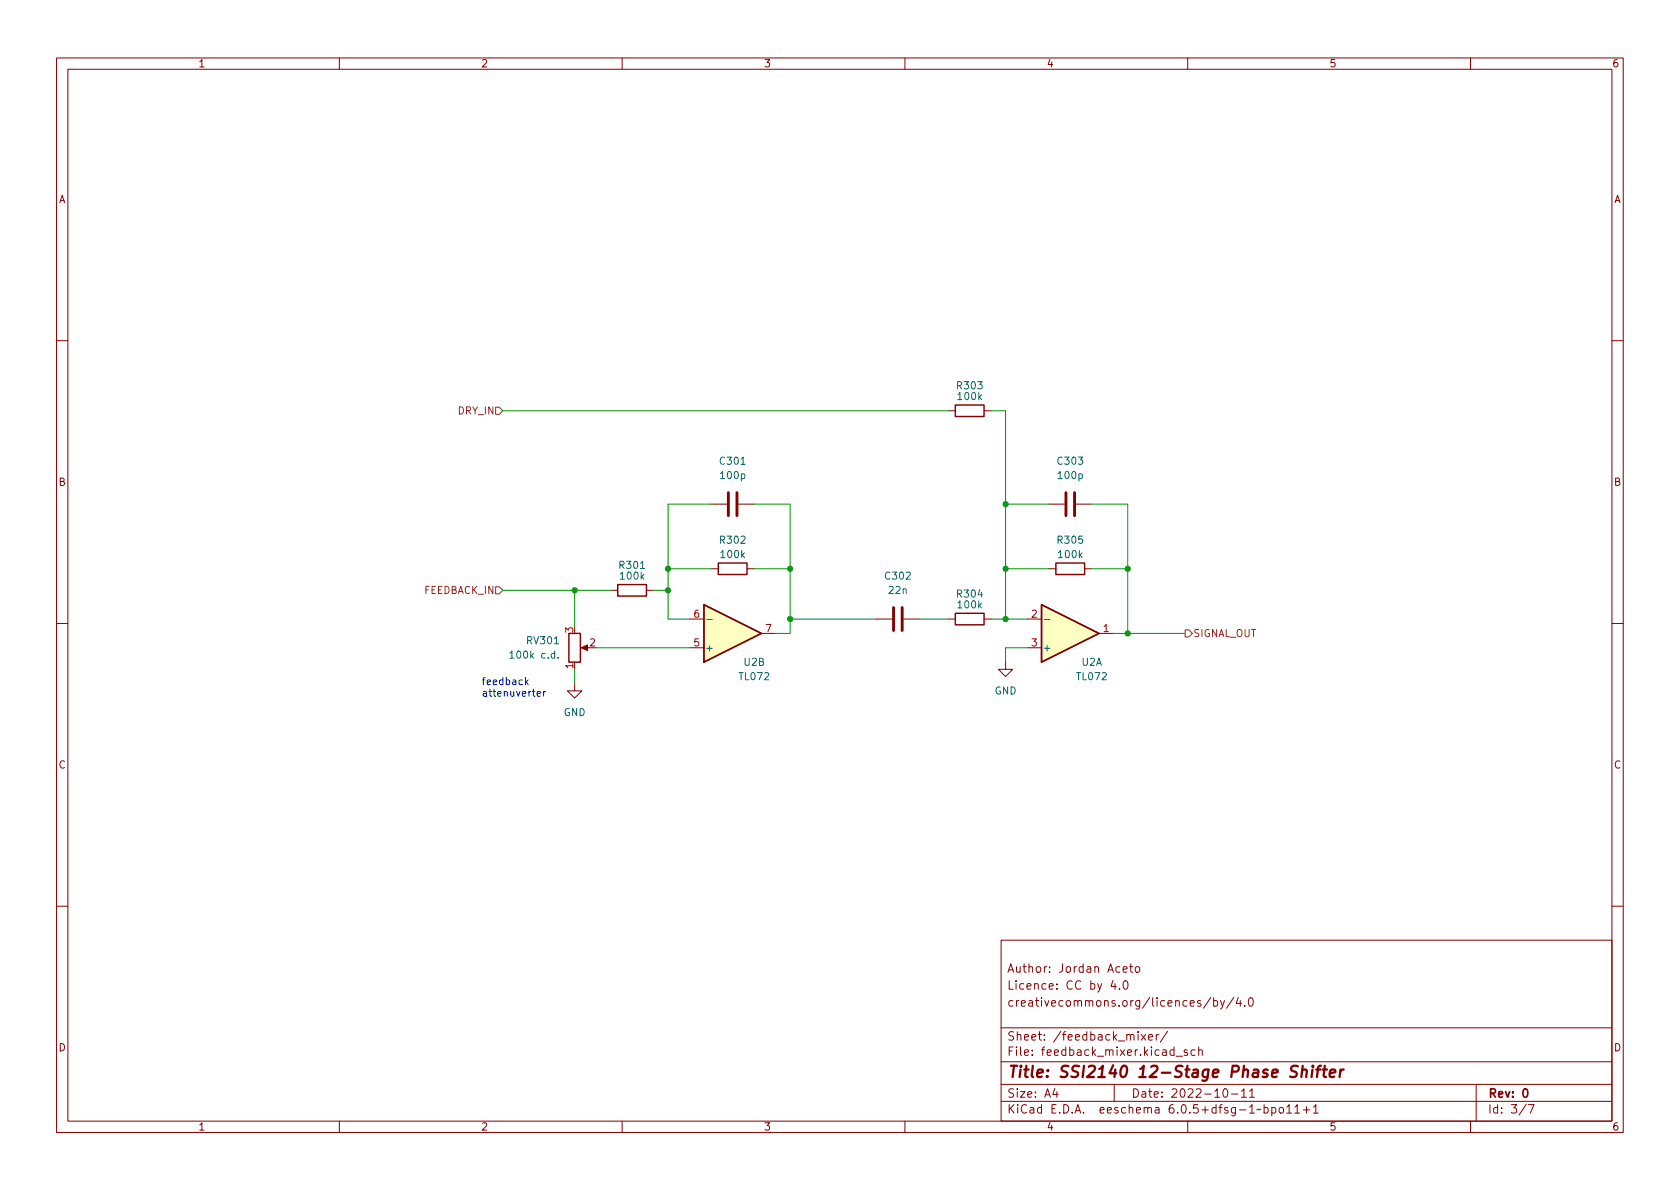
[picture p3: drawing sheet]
<svg xmlns="http://www.w3.org/2000/svg" width="297mm" height="210mm" viewBox="0 0 297 210" stroke-linecap="round" stroke-linejoin="round" font-family="sans-serif">
<g fill="none" stroke="#840000" stroke-width=".18">
<path d="M10 10.2h277v190.1h-277zM12 12.2h273v186.1h-273zM60 10.2v2M110 10.2v2M160 10.2v2M210 10.2v2M260 10.2v2M10 60.2h2M167.6 72.6h1.3M174 72.6h1.3M285 60.2h2M125.7 89.1h2.8"/>
<path d="M130.6 89.1h2.7M185.4 89.1h2.8M190.2 89.1h2.8M10 110.2h2M103.1 114.5h1M107.9 104.4h1.3M114.3 104.4h1.3M121.9 114.5h2.6M121.9 109.5h2.6M125.7 100.6h1.3M132.1 100.6h1.2M134.6 112h2.6"/>
<path d="M154.9 109.5h2.8M159.8 109.5h2.8M167.6 109.5h1.3M174 109.5h1.3M177.8 117.1v1.3h-1.3l1.3 1.2 1.3-1.2h-1.3M181.6 114.5h2.5M181.6 109.5h2.5M185.4 100.6h1.3M191.8 100.6h1.2M194.3 112h2.5M285 110.2h2M101.6 120.9v1.3h-1.3l1.3 1.2 1.3-1.2h-1.3"/>
<path d="M10 160.2h2M177 166.3h108v32h-108zM196.8 173.4l-.4 1h1M197.1 173.9v1M197.9 174.8v.1M198.6 171.4l.7-.1-.1-.3-.4-.1-.2 .2v.8h.6M198.8 173.5l.1-.1a.81 .81 0 0 1 .6 .7 .81 .81 0 0 1-.3 .8h-.1a.81 .81 0 0 1-.6-.6 .81 .81 0 0 1 .3-.8zM199.7 170.9h.6M199.9 170.4v1.3l.4 .2M200.9 171l.3-.1 .3 .3v.4l-.3 .3h-.3l-.2-.3v-.4zM214.1 176.4l-1.3 1.9M214.6 177l.4-.1 .3 .3v.4l-.2 .3h-.5"/>
<path d="M214.6 176.4v1.5M215.8 176.9l.3 1M216.5 176.9l-.5 1.4-.2 .1M218.1 176.4l-1.2 1.9M218.9 176.4l-.3 1h.9M219.3 176.9v1M220.1 177.8v.1M220.9 176.6l.2-.2a.81 .81 0 0 1 .6 .7 .81 .81 0 0 1-.3 .8h-.2a.81 .81 0 0 1-.3-1.3zM285 160.2h2M60 198.3v2M110 198.3v2M160 198.3v2"/>
<path d="M177 194.8h108M177 191.8h108M177 187.8h108M177 181.8h108M186.5 192.5l-.4 1h1M186.9 193v1M197 191.8v3M201.8 182.9l.8 1M202.6 182.9l-.8 1M203.1 183.4l.7-.1-.1-.3-.4-.1-.2 .2v.8h.6M204.4 182.9v1M204.9 182.9l-.3 .1-.2 .2"/>
<path d="M206.4 182.4l-1.3 1.9M207.9 186.8h1.2M209.9 185.7l-.3-.1-.2 .2v.3l.5 .1v.4h-.5M210 198.3v2M211.3 185.7l-.4-.1-.3 .3v.4l.1 .3h.6M211.9 185.8l.2-.2 .4 .1 .1 .9M211.9 185.1v1.5M216.4 192.6l.2-.1a.81 .81 0 0 1 .6 .7 .81 .81 0 0 1-.3 .8h-.2a.81 .81 0 0 1-.6-.6 .81 .81 0 0 1 .3-.8zM217.7 193.5h1.2M219.5 193l.4-.5v1.5M219.5 194h.9M220.9 193l.5-.5v1.5"/>
<path d="M220.9 194h.9M223.5 195.9l.4-.1 .3 .3v.4l-.1 .3h-.6M223.5 195.3v1.5M224.9 195.9l.4-.1 .3 .3v.4l-.2 .3h-.5M224.9 195.8v1.5M226.3 195.9l.3-.1 .3 .3v.4l-.3 .3h-.3l-.2-.3v-.4zM227.5 195.8l.4-.5v1.5M227.5 196.8h.9M228.9 195.8l.5-.5v1.5M228.9 196.8h.9M230.4 196.3h1.2M231 195.7v1.1"/>
<path d="M232.2 195.8l.4-.5v1.5M232.2 196.8h.9M260 198.3v2M261 191.8v6.5M269.9 195.3l-1.3 1.9M270.2 195.3h1l-.6 1.5"/>
</g>
<path d="M269.4 192.7l.2-.2a.8 .8 0 0 1 .5 .8 .8 .8 0 0 1-.5 .7l-.2-.1-.1-.4z" fill="none" stroke="#840000" stroke-width=".3"/>
<path d="M229.5 188.6a.85 .85 0 0 0-1.1 .1 .45 .45 0 0 0 .2 .7l.4 .1a.49 .49 0 0 1 .3 .5 .49 .49 0 0 1-.5 .5l-.7-.1M230.2 189.3a.49 .49 0 0 1 .9 .1l-.2 1.1M230.3 188.5l-.2 2M232.1 189.1l-.2 1.4M232.1 188.5l-.1 .1 .1 .1 .1-.1-.1-.1v.2M232.7 189.1h.8M233.6 188.5l-.4 .1-.1 .1-.3 1.8M233.9 189.1h.7M234.2 188.5l-.2 1.7 .1 .2 .4 .1M235.1 189.8l1-.2-.1-.4-.1-.1-.6 .1-.2 1 .2 .3 .6-.1M237 189.1l-.2 1.4M237.6 189.1l-.4 .1-.2 .3" fill="none" stroke="#840000" stroke-width=".4"/>
<g fill="#ffffc2" stroke="#ffffc2" stroke-width=".18">
<path d="M124.5 106.9l10.1 5.1-10.1 5.1z"/>
<path d="M184.1 106.9l10.2 5.1-10.2 5.1z"/>
</g>
<path d="M168.9 71.6h5.1v2.1h-5.1zM127 99.6h5.1v2h-5.1zM186.7 99.6h5.1v2h-5.1zM100.6 112h2v5.1h-2zM109.2 103.4h5.1v2h-5.1zM124.5 106.9l10.1 5.1-10.1 5.1zM168.9 108.5h5.1v2h-5.1zM184.1 106.9l10.2 5.1-10.2 5.1z" fill="none" stroke="#840000" stroke-width=".25"/>
<path d="M90.2 115.5l.3-.4v1.3M90.2 116.4h.7M98.7 116.3v.1M125 109.6h.9M184.7 109.6h.9" fill="none" stroke="#006464" stroke-width=".18"/>
<path d="M102.7 114.5l1.2-.5v1.1z" fill="#840000" stroke="#840000" stroke-width=".18"/>
<path d="M128.8 87.1v4.1M130.3 87.1v4.1M188.5 87.1v4.1M190 87.1v4.1M158 107.4v4.1M159.5 107.4v4.1" fill="none" stroke="#840000" stroke-width=".51"/>
<path d="M87.6 72h.7l.6 .6-.6 .7h-.7zM87.6 103.8h.7l.6 .6-.6 .6h-.7zM209.5 111.4h.7l.6 .6-.6 .6h-.7z" fill="none" stroke="#725600" stroke-width=".18"/>
<path d="M92.9 119.8v1.3M93 120.6l.4 .5M93.4 120.2l-.5 .5M95 122.7l.6-.1-.1-.3h-.4l-.1 .2v.6h.5M96.1 122.3v.8M96.5 122.3l-.4 .2" fill="none" stroke="#0000c2" stroke-width=".18"/>
<g fill="none" stroke="#009600" stroke-width=".18">
<path d="M88.9 72.6h78.7M175.3 72.6h2.5v36.9M125.7 89.1h-7.6v20.4h3.8M133.3 89.1h6.4v22.9h-2.5M177.8 89.1h7.6M193 89.1h6.4v22.9M88.9 104.4h19M101.6 104.4v6.3M101.6 118.4v2.5M105.4 114.5h16.5M115.6 104.4h2.5M118.1 100.6h7.6"/>
<path d="M133.3 100.6h6.4M139.7 109.5h15.2M162.6 109.5h5M175.3 109.5h6.3M177.8 100.6h7.6M181.6 114.5h-3.8v2.6M193 100.6h6.4M196.8 112h12.7"/>
</g>
<g fill="#009600" stroke="#009600" stroke-width=".18">
<circle cx="118.1" cy="100.6" r=".46"/>
<circle cx="101.6" cy="104.4" r=".46"/>
<circle cx="139.7" cy="100.6" r=".46"/>
<circle cx="118.1" cy="104.4" r=".46"/>
<circle cx="139.7" cy="109.5" r=".46"/>
<circle cx="177.8" cy="109.5" r=".46"/>
<circle cx="177.8" cy="100.6" r=".46"/>
<circle cx="177.8" cy="89.1" r=".46"/>
<circle cx="199.4" cy="100.6" r=".46"/>
<circle cx="199.4" cy="112" r=".46"/>
</g>
<text font-size="2.8" fill="#840000" x="178" y="190.6">Title: SSI2140 12-Stage Phase Shifter</text>
<g font-size="2.1" fill="#840000">
<text x="178" y="172">Author: Jordan Aceto</text>
<text x="178" y="178">creativecommons.org/licences/by/4.0</text>
<text x="178" y="175">Licence: CC by 4.0</text>
<text x="178" y="184">Sheet: /feedback_mixer/</text>
<text x="178" y="186.7">File: feedback_mixer.kicad_sch</text>
<text x="178" y="196.9">KiCad E.D.A. eeschema 6.0.5+dfsg-1~bpo11+1</text>
<text x="178" y="194.1">Size: A4</text>
<text x="200" y="194.1">Date: 2022-10-11</text>
<text x="263" y="194.1">Rev: 0</text>
<text x="263" y="196.9">Id: 3/7</text>
</g>
<g font-size="1.8" fill="#840000">
<text x="35" y="11.9">1</text>
<text x="85" y="11.9">2</text>
<text x="135" y="11.9">3</text>
<text x="185" y="11.9">4</text>
<text x="235" y="11.9">5</text>
<text x="285" y="11.9">6</text>
<text x="10.3" y="35.9">A</text>
<text x="285.3" y="35.9">A</text>
<text x="10.3" y="85.9">B</text>
<text x="285.3" y="85.9">B</text>
<text x="10.3" y="135.9">C</text>
<text x="285.3" y="135.9">C</text>
<text x="10.3" y="185.9">D</text>
<text x="285.3" y="185.9">D</text>
<text x="35" y="199.9">1</text>
<text x="85" y="199.9">2</text>
<text x="135" y="199.9">3</text>
<text x="185" y="199.9">4</text>
<text x="235" y="199.9">5</text>
<text x="285" y="199.9">6</text>
</g>
<g font-size="1.8" fill="#006464">
<text x="169.3" y="68.8">R303</text>
<text x="169.5" y="70.7">100k</text>
<text x="127.4" y="82.2">C301</text>
<text x="187.1" y="82.2">C303</text>
<text x="127.5" y="84.7">100p</text>
<text x="187.2" y="84.7">100p</text>
<text x="109.6" y="100.6">R301</text>
<text x="127.4" y="96.1">R302</text>
<text x="127.6" y="98.7">100k</text>
<text x="187.1" y="96.1">R305</text>
<text x="187.3" y="98.7">100k</text>
<text x="109.8" y="102.5">100k</text>
<text x="156.6" y="102.5">C302</text>
<text x="157.2" y="105">22n</text>
<text x="169.3" y="105.7">R304</text>
<text x="169.5" y="107.6">100k</text>
<text x="93.3" y="113.9">RV301</text>
<text x="90.7" y="116.5">100k c.d.</text>
<text x="124.6" y="115.2">+</text>
<text x="131.6" y="117.7">U2B</text>
<text x="184.3" y="115.2">+</text>
<text x="191.3" y="117.7">U2A</text>
<text x="130.8" y="120.3">TL072</text>
<text x="175.8" y="122.8">GND</text>
<text x="190.5" y="120.3">TL072</text>
<text x="99.6" y="126.6">GND</text>
</g>
<g font-size="1.8" fill="#725600">
<text x="81" y="73.3">DRY_IN</text>
<text x="75" y="105">FEEDBACK_IN</text>
<text x="210.9" y="112.6">SIGNAL_OUT</text>
</g>
<g font-size="1.8" fill="#a90000">
<text x="101.3" y="111.9" transform="rotate(-90 101.3 111.9)">3</text>
<text x="122.7" y="109.2">6</text>
<text x="135.4" y="111.8">7</text>
<text x="182.4" y="109.2">2</text>
<text x="195.1" y="111.8">1</text>
<text x="101.3" y="118.2" transform="rotate(-90 101.3 118.2)">1</text>
<text x="104.3" y="114.3">2</text>
<text x="122.7" y="114.3">5</text>
<text x="182.4" y="114.3">3</text>
</g>
<g font-size="1.8" fill="#0000c2">
<text x="85.1" y="121.1">feedback</text>
<text x="85.1" y="123.2">attenuverter</text>
</g>
</svg>
